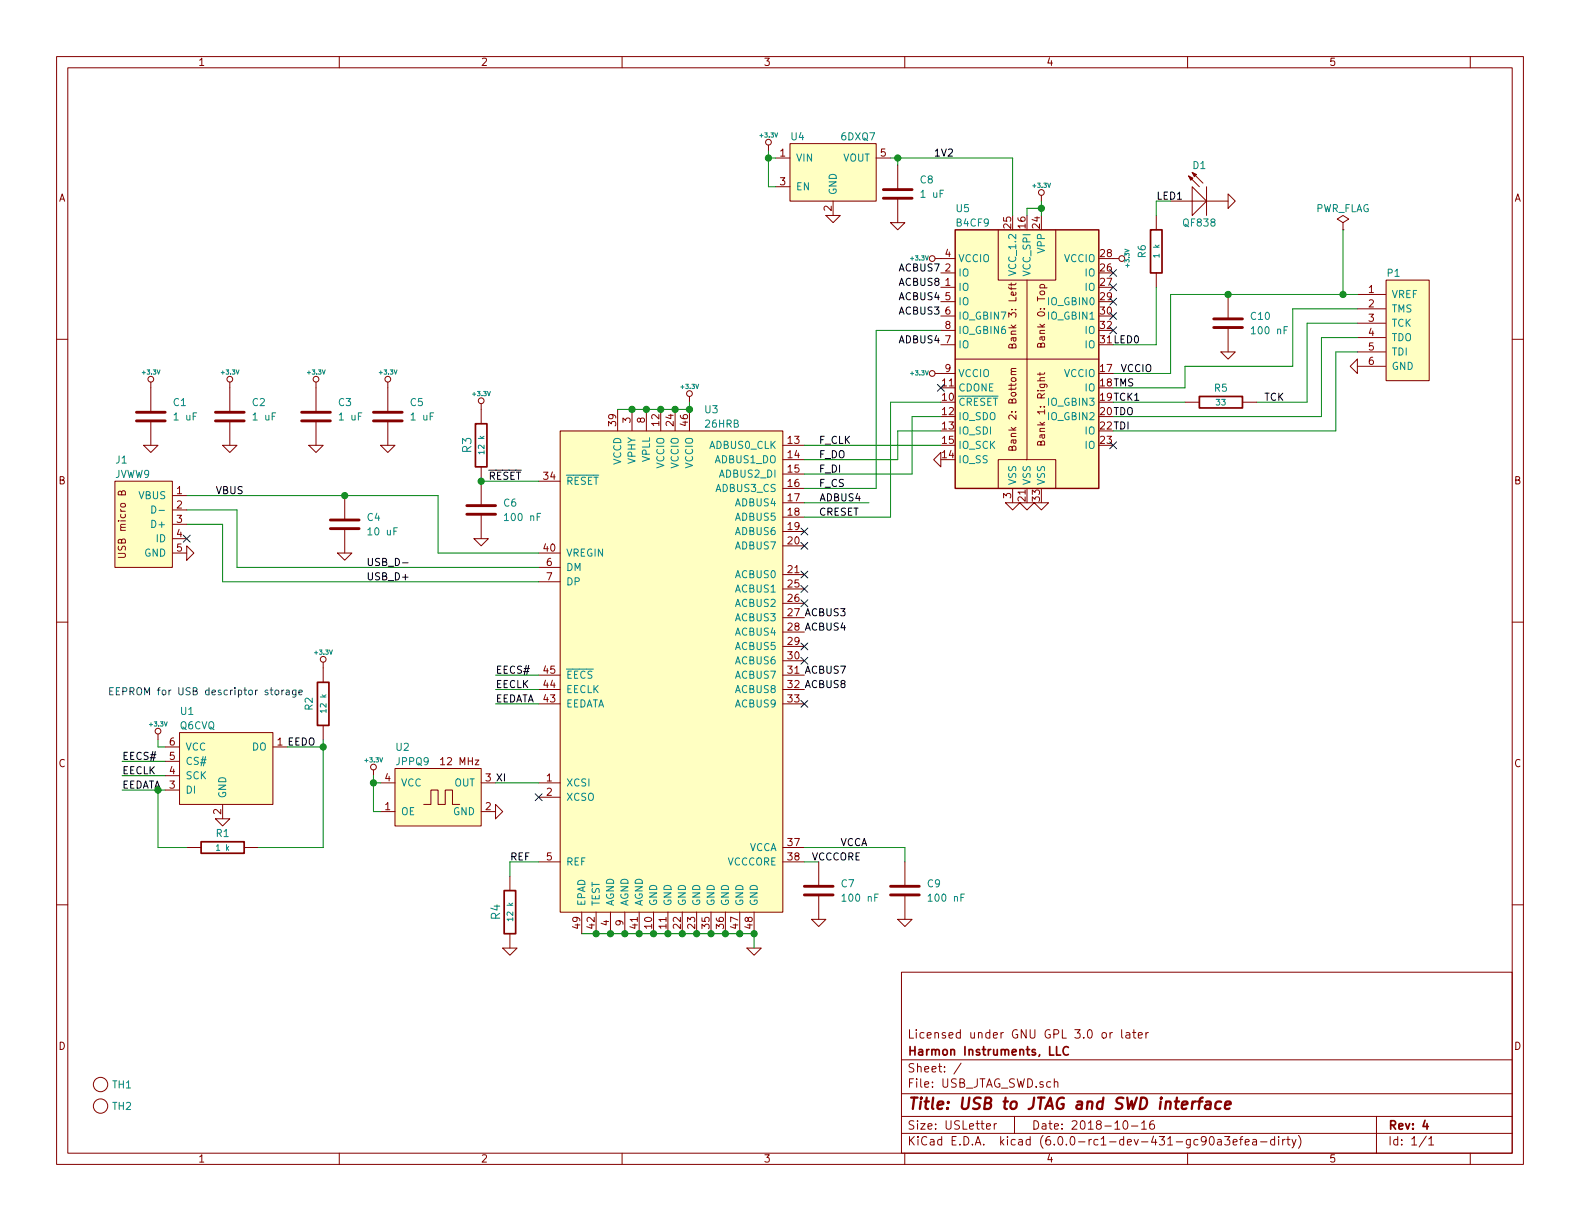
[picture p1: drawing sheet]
EESchema Schematic File Version 4
LIBS:USB_JTAG_SWD-cache
EELAYER 26 0
EELAYER END
$Descr USLetter 11000 8500
encoding utf-8
Sheet 1 1
Title "USB to JTAG and SWD interface"
Date "2018-10-16"
Rev "4"
Comp "Harmon Instruments, LLC"
Comment1 "Licensed under GNU GPL 3.0 or later"
Comment2 ""
Comment3 ""
Comment4 ""
$EndDescr
$Comp
L ic:26HRB U3
U 1 1
P 3900 3000
F 0 "U3" H 4900 3150 50  0000 L CNN
F 1 "26HRB" H 4900 3050 50  0000 L CNN
F 2 "kicad_pcb:QFN48_7x7" H 4900 3050 50  0001 L CNN
F 3 "" V 5050 3000 50  0001 C CNN
	1    3900 3000
	1    0    0    -1  
$EndComp
$Comp
L combined:ground #GND011
U 1 1
P 5250 6600
F 0 "#GND011" H 5300 6575 39  0001 L BNN
F 1 "GROUND" H 5250 6725 39  0001 L BNN
F 2 "~" H 5250 6600 60  0000 C CNN
F 3 "~" H 5250 6600 60  0000 C CNN
	1    5250 6600
	1    0    0    -1  
$EndComp
$Comp
L combined:ground #GND06
U 1 1
P 2400 3850
F 0 "#GND06" H 2450 3825 39  0001 L BNN
F 1 "GROUND" H 2400 3975 39  0001 L BNN
F 2 "~" H 2400 3850 60  0000 C CNN
F 3 "~" H 2400 3850 60  0000 C CNN
	1    2400 3850
	1    0    0    -1  
$EndComp
$Comp
L resistor:resistor_0402 R3
U 1 1
P 3350 3100
F 0 "R3" V 3250 3100 59  0000 C CNN
F 1 "12 k" V 3350 3100 40  0000 C CNN
F 2 "kicad_pcb:0402_R" V 3250 2900 30  0001 C CNN
F 3 "" H 3350 3100 30  0000 C CNN
F 4 "10" H 3450 3100 59  0001 C CNN "Tolerance"
F 5 "0.05" V 3350 3100 60  0001 C CNN "Power"
	1    3350 3100
	1    0    0    -1  
$EndComp
$Comp
L resistor:resistor_0402 R4
U 1 1
P 3550 6350
F 0 "R4" V 3450 6350 59  0000 C CNN
F 1 "12 k" V 3550 6350 40  0000 C CNN
F 2 "kicad_pcb:0402_R" V 3450 6150 30  0001 C CNN
F 3 "" H 3550 6350 30  0000 C CNN
F 4 "1" V 3550 6350 60  0001 C CNN "Tolerance"
	1    3550 6350
	1    0    0    -1  
$EndComp
$Comp
L combined:ground #GND09
U 1 1
P 3450 5650
F 0 "#GND09" H 3500 5625 39  0001 L BNN
F 1 "GROUND" H 3450 5775 39  0001 L BNN
F 2 "~" H 3450 5650 60  0000 C CNN
F 3 "~" H 3450 5650 60  0000 C CNN
	1    3450 5650
	0    -1   -1   0   
$EndComp
$Comp
L combined:ground #GND010
U 1 1
P 3550 6600
F 0 "#GND010" H 3600 6575 39  0001 L BNN
F 1 "GROUND" H 3550 6725 39  0001 L BNN
F 2 "~" H 3550 6600 60  0000 C CNN
F 3 "~" H 3550 6600 60  0000 C CNN
	1    3550 6600
	1    0    0    -1  
$EndComp
$Comp
L combined:ground #GND02
U 1 1
P 1300 3850
F 0 "#GND02" H 1350 3825 39  0001 L BNN
F 1 "GROUND" H 1300 3975 39  0001 L BNN
F 2 "~" H 1300 3850 60  0000 C CNN
F 3 "~" H 1300 3850 60  0000 C CNN
	1    1300 3850
	0    -1   -1   0   
$EndComp
$Comp
L ic:Q6CVQ U1
U 1 1
P 1900 5100
F 0 "U1" H 1250 5250 50  0000 L CNN
F 1 "Q6CVQ" H 1250 5150 50  0000 L CNN
F 2 "kicad_pcb:SOT23-6" H 1250 5150 50  0001 L CNN
F 3 "" V 1500 5100 50  0001 C CNN
	1    1900 5100
	1    0    0    -1  
$EndComp
$Comp
L combined:ground #GND03
U 1 1
P 1550 5700
F 0 "#GND03" H 1600 5675 39  0001 L BNN
F 1 "GROUND" H 1550 5825 39  0001 L BNN
F 2 "~" H 1550 5700 60  0000 C CNN
F 3 "~" H 1550 5700 60  0000 C CNN
	1    1550 5700
	1    0    0    -1  
$EndComp
$Comp
L resistor:resistor_0402 R1
U 1 1
P 1550 5900
F 0 "R1" V 1450 5900 50  0000 C CNN
F 1 "1 k" V 1550 5900 40  0000 C CNN
F 2 "kicad_pcb:0402_R" V 1450 5700 30  0001 C CNN
F 3 "" H 1550 5900 30  0000 C CNN
F 4 "10" V 1550 5900 60  0001 C CNN "Tolerance"
	1    1550 5900
	0    1    1    0   
$EndComp
$Comp
L combined:ground #GND08
U 1 1
P 3350 3750
F 0 "#GND08" H 3400 3725 39  0001 L BNN
F 1 "GROUND" H 3350 3875 39  0001 L BNN
F 2 "~" H 3350 3750 60  0000 C CNN
F 3 "~" H 3350 3750 60  0000 C CNN
	1    3350 3750
	1    0    0    -1  
$EndComp
$Comp
L combined:ground #GND012
U 1 1
P 5700 6400
F 0 "#GND012" H 5750 6375 39  0001 L BNN
F 1 "GROUND" H 5700 6525 39  0001 L BNN
F 2 "~" H 5700 6400 60  0000 C CNN
F 3 "~" H 5700 6400 60  0000 C CNN
	1    5700 6400
	1    0    0    -1  
$EndComp
$Comp
L combined:ground #GND015
U 1 1
P 6300 6400
F 0 "#GND015" H 6350 6375 39  0001 L BNN
F 1 "GROUND" H 6300 6525 39  0001 L BNN
F 2 "~" H 6300 6400 60  0000 C CNN
F 3 "~" H 6300 6400 60  0000 C CNN
	1    6300 6400
	1    0    0    -1  
$EndComp
$Comp
L capacitors:capacitor_0402 C1
U 1 1
P 1050 2900
F 0 "C1" H 1200 3000 50  0000 L CNN
F 1 "1 uF" H 1200 2900 50  0000 L CNN
F 2 "kicad_pcb:0402" H 1050 2900 50  0001 C CNN
F 3 "" H 1050 2900 50  0001 C CNN
	1    1050 2900
	1    0    0    -1  
$EndComp
$Comp
L combined:ground #GND01
U 1 1
P 1050 3100
F 0 "#GND01" H 1100 3075 39  0001 L BNN
F 1 "GROUND" H 1050 3225 39  0001 L BNN
F 2 "~" H 1050 3100 60  0000 C CNN
F 3 "~" H 1050 3100 60  0000 C CNN
	1    1050 3100
	1    0    0    -1  
$EndComp
$Comp
L capacitors:capacitor_0402 C2
U 1 1
P 1600 2900
F 0 "C2" H 1750 3000 50  0000 L CNN
F 1 "1 uF" H 1750 2900 50  0000 L CNN
F 2 "kicad_pcb:0402" H 1600 2900 50  0001 C CNN
F 3 "" H 1600 2900 50  0001 C CNN
	1    1600 2900
	1    0    0    -1  
$EndComp
$Comp
L combined:ground #GND04
U 1 1
P 1600 3100
F 0 "#GND04" H 1650 3075 39  0001 L BNN
F 1 "GROUND" H 1600 3225 39  0001 L BNN
F 2 "~" H 1600 3100 60  0000 C CNN
F 3 "~" H 1600 3100 60  0000 C CNN
	1    1600 3100
	1    0    0    -1  
$EndComp
$Comp
L combined:ground #GND05
U 1 1
P 2200 3100
F 0 "#GND05" H 2250 3075 39  0001 L BNN
F 1 "GROUND" H 2200 3225 39  0001 L BNN
F 2 "~" H 2200 3100 60  0000 C CNN
F 3 "~" H 2200 3100 60  0000 C CNN
	1    2200 3100
	1    0    0    -1  
$EndComp
Wire Wire Line
	5250 6500 5250 6600
Wire Wire Line
	6250 3200 5600 3200
Wire Wire Line
	6350 3300 5600 3300
Wire Wire Line
	3550 6100 3550 6000
Wire Wire Line
	5700 6000 5600 6000
Wire Wire Line
	5600 5900 6300 5900
Wire Wire Line
	6300 5900 6300 6000
Wire Wire Line
	2400 3450 3050 3450
Wire Wire Line
	3050 3450 3050 3850
Wire Wire Line
	1300 3550 1650 3550
Wire Wire Line
	1650 3550 1650 3950
Wire Wire Line
	1300 3650 1550 3650
Wire Wire Line
	1550 3650 1550 4050
Text Label 2550 3950 0    50   ~ 0
USB_D-
Text Label 2550 4050 0    50   ~ 0
USB_D+
Text Label 3400 3350 0    50   ~ 0
~RESET
Text Label 3450 5450 0    50   ~ 0
XI
Text Label 3550 6000 0    50   ~ 0
REF
Text Label 5850 5900 0    50   ~ 0
VCCA
Text Label 5650 6000 0    50   ~ 0
VCCCORE
Text Label 1500 3450 0    50   ~ 0
VBUS
$Comp
L capacitors:capacitor_0805 C4
U 1 1
P 2400 3650
F 0 "C4" H 2550 3700 50  0000 L CNN
F 1 "10 uF" H 2550 3600 50  0000 L CNN
F 2 "kicad_pcb:0805" H 2400 3650 50  0001 C CNN
F 3 "" H 2400 3650 50  0000 C CNN
	1    2400 3650
	1    0    0    -1  
$EndComp
$Comp
L capacitors:capacitor_0402 C6
U 1 1
P 3350 3550
F 0 "C6" H 3500 3600 50  0000 L CNN
F 1 "100 nF" H 3500 3500 50  0000 L CNN
F 2 "kicad_pcb:0402" H 3350 3550 50  0001 C CNN
F 3 "" H 3350 3550 50  0001 C CNN
	1    3350 3550
	1    0    0    -1  
$EndComp
$Comp
L capacitors:capacitor_0402 C7
U 1 1
P 5700 6200
F 0 "C7" H 5850 6250 50  0000 L CNN
F 1 "100 nF" H 5850 6150 50  0000 L CNN
F 2 "kicad_pcb:0402" H 5700 6200 50  0001 C CNN
F 3 "" H 5700 6200 50  0000 C CNN
	1    5700 6200
	1    0    0    -1  
$EndComp
$Comp
L capacitors:capacitor_0402 C9
U 1 1
P 6300 6200
F 0 "C9" H 6450 6250 50  0000 L CNN
F 1 "100 nF" H 6450 6150 50  0000 L CNN
F 2 "kicad_pcb:0402" H 6300 6200 50  0001 C CNN
F 3 "" H 6300 6200 50  0001 C CNN
	1    6300 6200
	1    0    0    -1  
$EndComp
$Comp
L resistor:resistor_0402 R2
U 1 1
P 2250 4900
F 0 "R2" V 2150 4900 50  0000 C CNN
F 1 "12 k" V 2250 4900 40  0000 C CNN
F 2 "kicad_pcb:0402_R" V 2150 4700 30  0001 C CNN
F 3 "" H 2250 4900 30  0000 C CNN
F 4 "10" H 2350 4900 59  0001 C CNN "Tolerance"
F 5 "0.05" V 2250 4900 60  0001 C CNN "Power"
	1    2250 4900
	1    0    0    -1  
$EndComp
Text Label 5700 3100 0    50   ~ 0
F_CLK
Text Label 5700 3200 0    50   ~ 0
F_DO
Text Label 5700 3300 0    50   ~ 0
F_DI
Text Label 5700 3400 0    50   ~ 0
F_CS
Text Label 8800 2800 0    50   ~ 0
TCK
Text Label 7750 2800 0    50   ~ 0
TCK1
Text Label 7750 2900 0    50   ~ 0
TDO
$Comp
L combined:+3.3V #PWR09
U 1 1
P 4800 2800
F 0 "#PWR09" H 4800 2760 30  0001 C CNN
F 1 "+3.3V" H 4800 2910 30  0000 C CNN
F 2 "" H 4800 2800 60  0000 C CNN
F 3 "" H 4800 2800 60  0000 C CNN
	1    4800 2800
	1    0    0    -1  
$EndComp
Wire Wire Line
	4800 2850 4800 2800
$Comp
L capacitors:capacitor_0402 C3
U 1 1
P 2200 2900
F 0 "C3" H 2350 3000 50  0000 L CNN
F 1 "1 uF" H 2350 2900 50  0000 L CNN
F 2 "kicad_pcb:0402" H 2200 2900 50  0001 L CNN
F 3 "" H 2200 2900 50  0001 C CNN
	1    2200 2900
	1    0    0    -1  
$EndComp
$Comp
L combined:+3.3V #PWR08
U 1 1
P 3350 2850
F 0 "#PWR08" H 3350 2810 30  0001 C CNN
F 1 "+3.3V" H 3350 2960 30  0000 C CNN
F 2 "" H 3350 2850 60  0000 C CNN
F 3 "" H 3350 2850 60  0000 C CNN
	1    3350 2850
	1    0    0    -1  
$EndComp
$Comp
L combined:+3.3V #PWR04
U 1 1
P 2200 2700
F 0 "#PWR04" H 2200 2660 30  0001 C CNN
F 1 "+3.3V" H 2200 2810 30  0000 C CNN
F 2 "" H 2200 2700 60  0000 C CNN
F 3 "" H 2200 2700 60  0000 C CNN
	1    2200 2700
	1    0    0    -1  
$EndComp
$Comp
L combined:+3.3V #PWR03
U 1 1
P 1600 2700
F 0 "#PWR03" H 1600 2660 30  0001 C CNN
F 1 "+3.3V" H 1600 2810 30  0000 C CNN
F 2 "" H 1600 2700 60  0000 C CNN
F 3 "" H 1600 2700 60  0000 C CNN
	1    1600 2700
	1    0    0    -1  
$EndComp
$Comp
L combined:+3.3V #PWR01
U 1 1
P 1050 2700
F 0 "#PWR01" H 1050 2660 30  0001 C CNN
F 1 "+3.3V" H 1050 2810 30  0000 C CNN
F 2 "" H 1050 2700 60  0000 C CNN
F 3 "" H 1050 2700 60  0000 C CNN
	1    1050 2700
	1    0    0    -1  
$EndComp
$Comp
L combined:+3.3V #PWR05
U 1 1
P 2250 4650
F 0 "#PWR05" H 2250 4610 30  0001 C CNN
F 1 "+3.3V" H 2250 4760 30  0000 C CNN
F 2 "" H 2250 4650 60  0000 C CNN
F 3 "" H 2250 4650 60  0000 C CNN
	1    2250 4650
	1    0    0    -1  
$EndComp
$Comp
L combined:+3.3V #PWR02
U 1 1
P 1100 5150
F 0 "#PWR02" H 1100 5110 30  0001 C CNN
F 1 "+3.3V" H 1100 5260 30  0000 C CNN
F 2 "" H 1100 5150 60  0000 C CNN
F 3 "" H 1100 5150 60  0000 C CNN
	1    1100 5150
	1    0    0    -1  
$EndComp
$Comp
L capacitors:capacitor_0402 C10
U 1 1
P 8550 2250
F 0 "C10" H 8700 2300 50  0000 L CNN
F 1 "100 nF" H 8700 2200 50  0000 L CNN
F 2 "kicad_pcb:0402" H 8550 2250 50  0001 C CNN
F 3 "" H 8550 2250 50  0001 C CNN
	1    8550 2250
	1    0    0    -1  
$EndComp
$Comp
L combined:ground #GND07
U 1 1
P 2700 3100
F 0 "#GND07" H 2750 3075 39  0001 L BNN
F 1 "GROUND" H 2700 3225 39  0001 L BNN
F 2 "~" H 2700 3100 60  0000 C CNN
F 3 "~" H 2700 3100 60  0000 C CNN
	1    2700 3100
	1    0    0    -1  
$EndComp
$Comp
L combined:ground #GND020
U 1 1
P 8550 2450
F 0 "#GND020" H 8600 2425 39  0001 L BNN
F 1 "GROUND" H 8550 2575 39  0001 L BNN
F 2 "~" H 8550 2450 60  0000 C CNN
F 3 "~" H 8550 2450 60  0000 C CNN
	1    8550 2450
	1    0    0    -1  
$EndComp
$Comp
L combined:ground #GND022
U 1 1
P 9450 2550
F 0 "#GND022" H 9500 2525 39  0001 L BNN
F 1 "GROUND" H 9450 2675 39  0001 L BNN
F 2 "~" H 9450 2550 60  0000 C CNN
F 3 "~" H 9450 2550 60  0000 C CNN
	1    9450 2550
	0    1    1    0   
$EndComp
$Comp
L combined:+3.3V #PWR07
U 1 1
P 2700 2700
F 0 "#PWR07" H 2700 2660 30  0001 C CNN
F 1 "+3.3V" H 2700 2810 30  0000 C CNN
F 2 "" H 2700 2700 60  0000 C CNN
F 3 "" H 2700 2700 60  0000 C CNN
	1    2700 2700
	1    0    0    -1  
$EndComp
$Comp
L connector:JVWW9 J1
U 1 1
P 1200 3350
F 0 "J1" H 800 3500 50  0000 L CNN
F 1 "JVWW9" H 800 3400 50  0000 L CNN
F 2 "kicad_pcb:USB_micro_B" H 800 3400 50  0001 L CNN
F 3 "" V 1050 3350 50  0001 C CNN
	1    1200 3350
	1    0    0    -1  
$EndComp
Text Label 850  5300 0    50   ~ 0
EECS#
Text Label 850  5400 0    50   ~ 0
EECLK
Text Label 850  5500 0    50   ~ 0
EEDATA
Wire Wire Line
	1150 5200 1100 5200
Wire Wire Line
	1100 5200 1100 5150
Wire Wire Line
	1150 5300 850  5300
Wire Wire Line
	1150 5400 850  5400
Wire Wire Line
	1150 5500 1100 5500
Text Label 3450 4700 0    50   ~ 0
EECS#
Text Label 3450 4800 0    50   ~ 0
EECLK
Text Label 3450 4900 0    50   ~ 0
EEDATA
Wire Wire Line
	3750 4700 3450 4700
Wire Wire Line
	3750 4800 3450 4800
Wire Wire Line
	3450 4900 3750 4900
Text Label 2000 5200 0    50   ~ 0
EEDO
Wire Wire Line
	2250 5150 2250 5200
Wire Wire Line
	2250 5200 2000 5200
Wire Wire Line
	1800 5900 2250 5900
Wire Wire Line
	2250 5900 2250 5200
Connection ~ 2250 5200
Wire Wire Line
	1300 5900 1100 5900
Wire Wire Line
	1100 5900 1100 5500
Connection ~ 1100 5500
Wire Wire Line
	1100 5500 850  5500
Text Notes 750  4850 0    50   ~ 0
EEPROM for USB descriptor storage
Wire Wire Line
	3550 6000 3750 6000
Wire Wire Line
	1550 4050 3750 4050
Wire Wire Line
	3350 3350 3750 3350
Wire Wire Line
	3050 3850 3750 3850
Wire Wire Line
	1650 3950 3750 3950
$Comp
L misc:tooling_hole TH1
U 1 1
P 700 7550
F 0 "TH1" H 778 7550 50  0000 L CNN
F 1 "tooling_hole" H 850 7550 50  0001 L CNN
F 2 "tooling_hole_2.55" H 850 7650 50  0001 L CNN
F 3 "" V 900 7750 50  0001 C CNN
	1    700  7550
	1    0    0    -1  
$EndComp
$Comp
L misc:tooling_hole TH2
U 1 1
P 700 7700
F 0 "TH2" H 778 7700 50  0000 L CNN
F 1 "tooling_hole" H 850 7700 50  0001 L CNN
F 2 "tooling_hole_2.55" H 850 7800 50  0001 L CNN
F 3 "" V 900 7900 50  0001 C CNN
	1    700  7700
	1    0    0    -1  
$EndComp
Wire Wire Line
	4300 2850 4400 2850
Connection ~ 4400 2850
Wire Wire Line
	4400 2850 4500 2850
Connection ~ 4500 2850
Wire Wire Line
	4500 2850 4600 2850
Connection ~ 4600 2850
Wire Wire Line
	4600 2850 4700 2850
Connection ~ 4800 2850
Connection ~ 4700 2850
Wire Wire Line
	4700 2850 4800 2850
Connection ~ 5250 6500
Wire Wire Line
	4050 6500 4150 6500
Connection ~ 5150 6500
Wire Wire Line
	5150 6500 5250 6500
Connection ~ 5050 6500
Wire Wire Line
	5050 6500 5150 6500
Connection ~ 4950 6500
Wire Wire Line
	4950 6500 5050 6500
Connection ~ 4850 6500
Wire Wire Line
	4850 6500 4950 6500
Connection ~ 4750 6500
Wire Wire Line
	4750 6500 4850 6500
Connection ~ 4650 6500
Wire Wire Line
	4650 6500 4750 6500
Connection ~ 4550 6500
Wire Wire Line
	4550 6500 4650 6500
Connection ~ 4450 6500
Wire Wire Line
	4450 6500 4550 6500
Connection ~ 4350 6500
Wire Wire Line
	4350 6500 4450 6500
Connection ~ 4250 6500
Wire Wire Line
	4250 6500 4350 6500
Connection ~ 4150 6500
Wire Wire Line
	4150 6500 4250 6500
$Comp
L ic:JPPQ9 U2
U 1 1
P 2750 5350
F 0 "U2" H 2750 5500 50  0000 L CNN
F 1 "JPPQ9" H 2750 5400 50  0000 L CNN
F 2 "osc_2.5x2" H 3050 5400 50  0001 L CNN
F 3 "" V 3000 5350 50  0001 C CNN
	1    2750 5350
	1    0    0    -1  
$EndComp
Wire Wire Line
	3750 5450 3450 5450
$Comp
L combined:+3.3V #PWR06
U 1 1
P 2600 5400
F 0 "#PWR06" H 2600 5360 30  0001 C CNN
F 1 "+3.3V" H 2600 5510 30  0000 C CNN
F 2 "" H 2600 5400 60  0000 C CNN
F 3 "" H 2600 5400 60  0000 C CNN
	1    2600 5400
	1    0    0    -1  
$EndComp
Wire Wire Line
	2600 5400 2600 5450
Wire Wire Line
	2600 5650 2650 5650
Wire Wire Line
	2650 5450 2600 5450
Connection ~ 2600 5450
Wire Wire Line
	2600 5450 2600 5650
NoConn ~ 3750 5550
$Comp
L connector:TC2030-NL P1
U 1 1
P 9650 1950
F 0 "P1" H 9650 2000 50  0000 L CNN
F 1 "DF3_6" H 9650 2100 50  0001 L CNN
F 2 "kicad_pcb:DF3_6" H 9650 2000 50  0001 L CNN
F 3 "" V 9900 1950 50  0001 C CNN
	1    9650 1950
	1    0    0    -1  
$EndComp
Wire Wire Line
	1300 3450 2400 3450
Connection ~ 2400 3450
$Comp
L capacitors:capacitor_0402 C5
U 1 1
P 2700 2900
F 0 "C5" H 2850 3000 50  0000 L CNN
F 1 "1 uF" H 2850 2900 50  0000 L CNN
F 2 "kicad_pcb:0402" H 2700 2900 50  0001 L CNN
F 3 "" H 2700 2900 50  0001 C CNN
	1    2700 2900
	1    0    0    -1  
$EndComp
NoConn ~ 1300 3750
$Comp
L power:PWR_FLAG #FLG01
U 1 1
P 9350 1600
F 0 "#FLG01" H 9350 1675 50  0001 C CNN
F 1 "PWR_FLAG" H 9350 1750 50  0000 C CNN
F 2 "" H 9350 1600 50  0001 C CNN
F 3 "~" H 9350 1600 50  0001 C CNN
	1    9350 1600
	1    0    0    -1  
$EndComp
Wire Wire Line
	9450 2050 9350 2050
Text Label 7800 2600 0    50   ~ 0
VCCIO
Text Label 6000 3500 2    50   ~ 0
ADBUS4
Connection ~ 3350 3350
NoConn ~ 5600 4900
NoConn ~ 5600 4600
NoConn ~ 5600 4500
NoConn ~ 5600 4200
NoConn ~ 5600 4100
NoConn ~ 5600 4000
NoConn ~ 5600 3800
NoConn ~ 5600 3700
Wire Wire Line
	8150 2600 7750 2600
Wire Wire Line
	9350 1600 9350 2050
$Comp
L ic:B4CF9 U5
U 1 1
P 7150 2500
F 0 "U5" H 6650 3550 50  0000 L CNN
F 1 "B4CF9" H 6650 3450 50  0000 L CNN
F 2 "kicad_pcb:QFN32_5x5_4V" V 7150 3050 50  0001 R CNN
F 3 "http://www.st.com/st-web-ui/static/active/en/resource/technical/document/datasheet/DM00088500.pdf" H 7150 2700 50  0001 C CNN
	1    7150 2500
	1    0    0    -1  
$EndComp
$Comp
L ic:6DXQ7 U4
U 1 1
P 5500 1000
F 0 "U4" H 5500 1050 50  0000 L CNN
F 1 "6DXQ7" H 6100 1050 50  0000 R CNN
F 2 "kicad_pcb:SC70-5" H 5800 1050 50  0001 L CNN
F 3 "/home/dlharmon/Documents/parts/id/6DXQ7/tlv700.pdf" V 5750 1000 50  0001 C CNN
	1    5500 1000
	1    0    0    -1  
$EndComp
$Comp
L combined:+3.3V #PWR010
U 1 1
P 5350 1050
F 0 "#PWR010" H 5350 1010 30  0001 C CNN
F 1 "+3.3V" H 5350 1160 30  0000 C CNN
F 2 "" H 5350 1050 60  0000 C CNN
F 3 "" H 5350 1050 60  0000 C CNN
	1    5350 1050
	1    0    0    -1  
$EndComp
Wire Wire Line
	5400 1100 5350 1100
Wire Wire Line
	5350 1100 5350 1050
Wire Wire Line
	5400 1300 5350 1300
Wire Wire Line
	5350 1300 5350 1100
Connection ~ 5350 1100
$Comp
L combined:ground #GND014
U 1 1
P 6250 1550
F 0 "#GND014" H 6300 1525 39  0001 L BNN
F 1 "GROUND" H 6250 1675 39  0001 L BNN
F 2 "~" H 6250 1550 60  0000 C CNN
F 3 "~" H 6250 1550 60  0000 C CNN
	1    6250 1550
	1    0    0    -1  
$EndComp
$Comp
L capacitors:capacitor_0402 C8
U 1 1
P 6250 1350
F 0 "C8" H 6400 1450 50  0000 L CNN
F 1 "1 uF" H 6400 1350 50  0000 L CNN
F 2 "kicad_pcb:0402" H 6250 1350 50  0001 L CNN
F 3 "" H 6250 1350 50  0001 C CNN
	1    6250 1350
	1    0    0    -1  
$EndComp
$Comp
L combined:ground #GND013
U 1 1
P 5800 1500
F 0 "#GND013" H 5850 1475 39  0001 L BNN
F 1 "GROUND" H 5800 1625 39  0001 L BNN
F 2 "~" H 5800 1500 60  0000 C CNN
F 3 "~" H 5800 1500 60  0000 C CNN
	1    5800 1500
	1    0    0    -1  
$EndComp
Wire Wire Line
	5600 3100 6550 3100
Wire Wire Line
	6250 3200 6250 3000
Wire Wire Line
	6250 3000 6550 3000
$Comp
L combined:ground #GND016
U 1 1
P 6550 3200
F 0 "#GND016" H 6600 3175 39  0001 L BNN
F 1 "GROUND" H 6550 3325 39  0001 L BNN
F 2 "~" H 6550 3200 60  0000 C CNN
F 3 "~" H 6550 3200 60  0000 C CNN
	1    6550 3200
	0    1    1    0   
$EndComp
$Comp
L combined:ground #GND017
U 1 1
P 7050 3500
F 0 "#GND017" H 7100 3475 39  0001 L BNN
F 1 "GROUND" H 7050 3625 39  0001 L BNN
F 2 "~" H 7050 3500 60  0000 C CNN
F 3 "~" H 7050 3500 60  0000 C CNN
	1    7050 3500
	1    0    0    -1  
$EndComp
$Comp
L combined:ground #GND018
U 1 1
P 7150 3500
F 0 "#GND018" H 7200 3475 39  0001 L BNN
F 1 "GROUND" H 7150 3625 39  0001 L BNN
F 2 "~" H 7150 3500 60  0000 C CNN
F 3 "~" H 7150 3500 60  0000 C CNN
	1    7150 3500
	1    0    0    -1  
$EndComp
$Comp
L combined:ground #GND019
U 1 1
P 7250 3500
F 0 "#GND019" H 7300 3475 39  0001 L BNN
F 1 "GROUND" H 7250 3625 39  0001 L BNN
F 2 "~" H 7250 3500 60  0000 C CNN
F 3 "~" H 7250 3500 60  0000 C CNN
	1    7250 3500
	1    0    0    -1  
$EndComp
Wire Wire Line
	6350 3300 6350 2900
Wire Wire Line
	6350 2900 6550 2900
Wire Wire Line
	5600 3400 6100 3400
Wire Wire Line
	5600 3500 6050 3500
Wire Wire Line
	5600 3600 6200 3600
Wire Wire Line
	6200 3600 6200 2800
Wire Wire Line
	6200 2800 6550 2800
Wire Wire Line
	7050 1500 7050 1100
Wire Wire Line
	7050 1100 6250 1100
Wire Wire Line
	6250 1150 6250 1100
Connection ~ 6250 1100
Wire Wire Line
	6250 1100 6200 1100
Text Label 6500 1100 0    50   ~ 0
1V2
$Comp
L combined:+3.3V #PWR013
U 1 1
P 7250 1400
F 0 "#PWR013" H 7250 1360 30  0001 C CNN
F 1 "+3.3V" H 7250 1510 30  0000 C CNN
F 2 "" H 7250 1400 60  0000 C CNN
F 3 "" H 7250 1400 60  0000 C CNN
	1    7250 1400
	1    0    0    -1  
$EndComp
Wire Wire Line
	7250 1400 7250 1450
Wire Wire Line
	7250 1450 7150 1450
Wire Wire Line
	7150 1450 7150 1500
Connection ~ 7250 1450
Wire Wire Line
	7250 1450 7250 1500
$Comp
L combined:+3.3V #PWR012
U 1 1
P 6550 2600
F 0 "#PWR012" H 6550 2560 30  0001 C CNN
F 1 "+3.3V" V 6550 2750 30  0000 C CNN
F 2 "" H 6550 2600 60  0000 C CNN
F 3 "" H 6550 2600 60  0000 C CNN
	1    6550 2600
	0    -1   -1   0   
$EndComp
$Comp
L combined:+3.3V #PWR011
U 1 1
P 6550 1800
F 0 "#PWR011" H 6550 1760 30  0001 C CNN
F 1 "+3.3V" V 6550 1950 30  0000 C CNN
F 2 "" H 6550 1800 60  0000 C CNN
F 3 "" H 6550 1800 60  0000 C CNN
	1    6550 1800
	0    -1   -1   0   
$EndComp
Wire Wire Line
	9450 2450 9300 2450
Text Label 7750 2700 0    50   ~ 0
TMS
Wire Wire Line
	9350 2050 8550 2050
Wire Wire Line
	8150 2050 8150 2600
Connection ~ 9350 2050
Connection ~ 8550 2050
Wire Wire Line
	8550 2050 8150 2050
Wire Wire Line
	7750 2700 8250 2700
Wire Wire Line
	9000 2150 9450 2150
Wire Wire Line
	7750 2800 8250 2800
Wire Wire Line
	9100 2800 9100 2250
Wire Wire Line
	9100 2250 9450 2250
Wire Wire Line
	7750 2900 9200 2900
Wire Wire Line
	9200 2900 9200 2350
Wire Wire Line
	9200 2350 9450 2350
Wire Wire Line
	9300 2450 9300 3000
Wire Wire Line
	9300 3000 7750 3000
Text Label 7750 3000 0    50   ~ 0
TDI
Wire Wire Line
	8750 2800 9100 2800
$Comp
L resistor:resistor_0402 R5
U 1 1
P 8500 2800
F 0 "R5" V 8400 2800 50  0000 C CNN
F 1 "33" V 8500 2800 40  0000 C CNN
F 2 "kicad_pcb:0402_R" V 8400 2600 30  0001 C CNN
F 3 "" H 8500 2800 30  0000 C CNN
F 4 "10" V 8500 2800 60  0001 C CNN "Tolerance"
	1    8500 2800
	0    1    1    0   
$EndComp
Wire Wire Line
	9000 2550 8250 2550
Wire Wire Line
	8250 2550 8250 2700
Wire Wire Line
	9000 2550 9000 2150
Text Label 5600 4700 0    50   ~ 0
ACBUS7
Text Label 6550 1900 2    50   ~ 0
ACBUS7
Text Label 5600 4400 0    50   ~ 0
ACBUS4
Text Label 6550 2100 2    50   ~ 0
ACBUS4
Text Label 5600 4300 0    50   ~ 0
ACBUS3
Text Label 6550 2200 2    50   ~ 0
ACBUS3
Wire Wire Line
	6100 3400 6100 2300
Wire Wire Line
	6100 2300 6550 2300
Text Label 5600 4800 0    50   ~ 0
ACBUS8
Text Label 6550 2000 2    50   ~ 0
ACBUS8
Text Label 7750 2400 0    50   ~ 0
LED0
$Comp
L resistor:resistor_0402 R6
U 1 1
P 8050 1750
F 0 "R6" V 7950 1750 50  0000 C CNN
F 1 "1 k" V 8050 1750 40  0000 C CNN
F 2 "kicad_pcb:0402_R" V 7950 1550 30  0001 C CNN
F 3 "" H 8050 1750 30  0000 C CNN
F 4 "10" V 8050 1750 60  0001 C CNN "Tolerance"
	1    8050 1750
	1    0    0    -1  
$EndComp
$Comp
L diode:QF838 D1
U 1 1
P 8350 1400
F 0 "D1" H 8350 1650 50  0000 C CNN
F 1 "QF838" H 8350 1250 50  0000 C CNN
F 2 "0603_led" H 8350 1400 50  0001 C CNN
F 3 "$HOME/parts/id/QF838/LG_L29K.pdf" H 8350 1400 50  0001 C CNN
	1    8350 1400
	1    0    0    -1  
$EndComp
$Comp
L combined:ground #GND0101
U 1 1
P 8550 1400
F 0 "#GND0101" H 8600 1375 39  0001 L BNN
F 1 "GROUND" H 8550 1525 39  0001 L BNN
F 2 "~" H 8550 1400 60  0000 C CNN
F 3 "~" H 8550 1400 60  0000 C CNN
	1    8550 1400
	0    -1   -1   0   
$EndComp
Text Label 8050 1400 0    50   ~ 0
LED1
Wire Wire Line
	8150 1400 8050 1400
Wire Wire Line
	8050 1500 8050 1400
Wire Wire Line
	8050 2000 8050 2400
Wire Wire Line
	8050 2400 7750 2400
Text Label 5700 3600 0    50   ~ 0
CRESET
Text Label 6550 2400 2    50   ~ 0
ADBUS4
$Comp
L combined:+3.3V #PWR0101
U 1 1
P 7750 1800
F 0 "#PWR0101" H 7750 1760 30  0001 C CNN
F 1 "+3.3V" H 7750 1900 30  0000 C CNN
F 2 "" H 7750 1800 60  0000 C CNN
F 3 "" H 7750 1800 60  0000 C CNN
	1    7750 1800
	0    1    1    0   
$EndComp
NoConn ~ 6550 2700
NoConn ~ 7750 3100
NoConn ~ 7750 2300
NoConn ~ 7750 2200
NoConn ~ 7750 2100
NoConn ~ 7750 2000
NoConn ~ 7750 1900
$EndSCHEMATC
